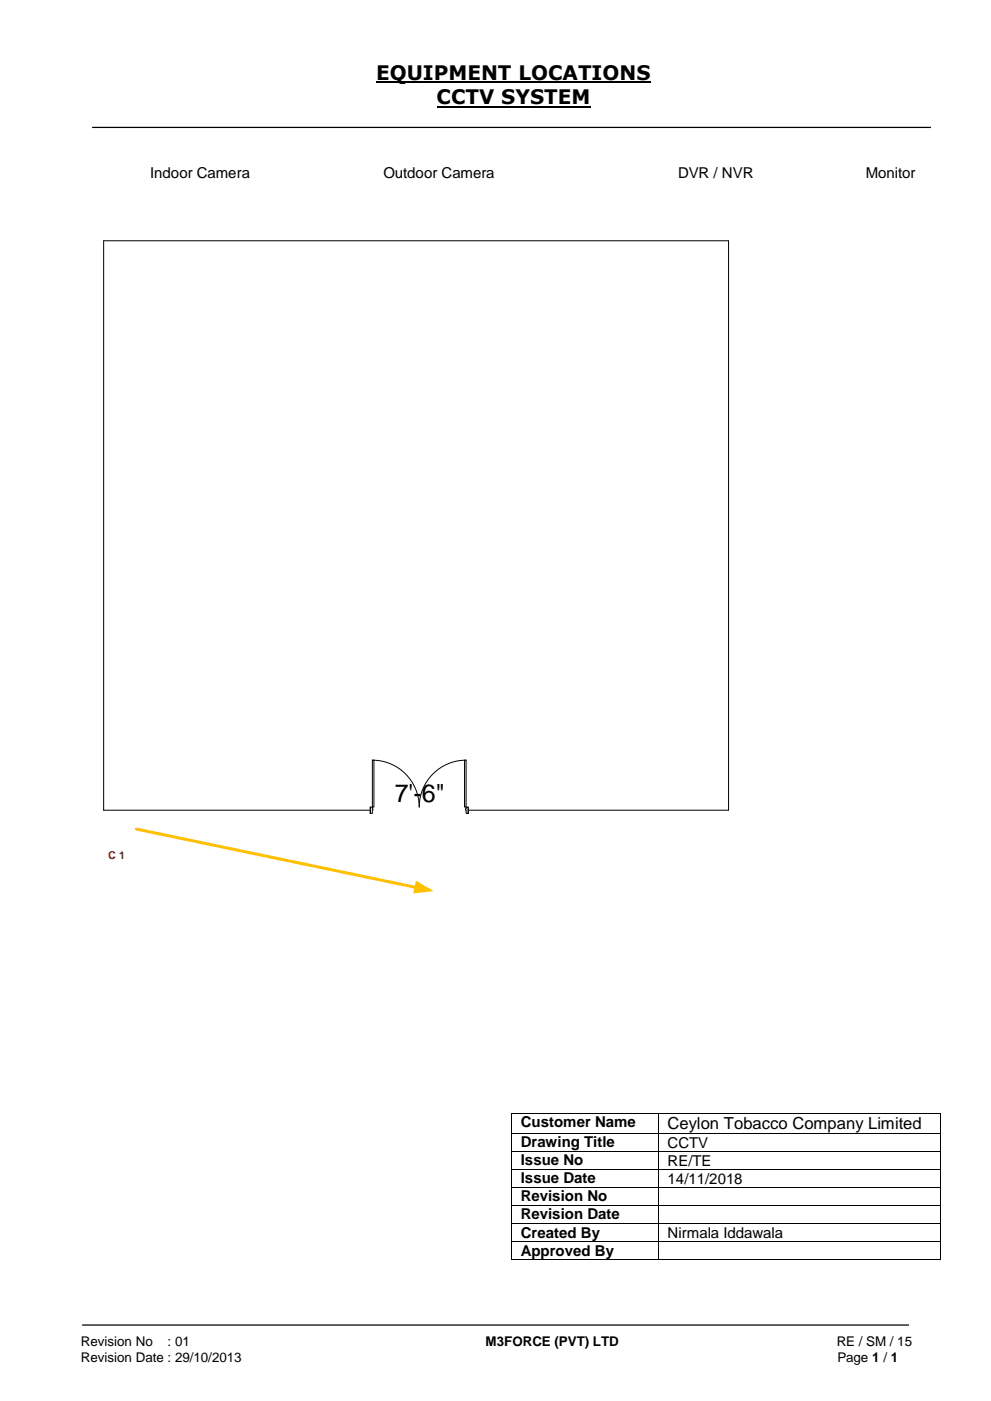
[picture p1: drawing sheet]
<svg xmlns="http://www.w3.org/2000/svg" width="210mm" height="297mm" viewBox="0 0 210 297" stroke-linecap="round" stroke-linejoin="round" font-family="sans-serif">
<path d="M79.7 17.4h58.2M92.6 22.6h32.6" fill="none" stroke="#000" stroke-width=".42"/>
<path d="M19.5 27h177.8M17.4 280.8h175.3" fill="none" stroke="#000" stroke-width=".26"/>
<path d="M22 51v120.7h132.4v-120.7" fill="none" stroke="#000" stroke-width=".21"/>
<path d="M28.9 175.7l59.3 12.4" fill="none" stroke="#ffc000" stroke-width=".64"/>
<path d="M88.2 186.7l3.7 2.2-4.3 .5z" fill="#ffc000"/>
<path d="M78.5 171h20.7v1.4h-20.7z" fill-rule="evenodd" fill="#fff"/>
<path d="M78.5 171h20.7v1.4h-20.7z" fill="none" stroke="#fff" stroke-width=".21"/>
<path d="M98.8 171.1v1.3h.4v-1.3zM78.5 171.1h.4v1.3h-.4z" fill-rule="evenodd" fill="#fff"/>
<path d="M78.9 171.4v-.3h-.4v1.3h.4v-.7M98.8 171.4v-.3h.4v1.3h-.4v-.7" fill="none" stroke="#000" stroke-width=".21"/>
<path d="M98.7 171.4l.1 .3zM78.9 171.4h.1v.3h-.1z" fill-rule="evenodd" fill="#fff"/>
<path d="M78.5 171.1v1.3M78.9 161.1a9.9 9.9 0 0 1 10 10 9.9 9.9 0 0 1 9.9-10M78.9 171.4h.1v.3h-.1M98.8 171.4h-.1l.1 .3M99.2 171.1v1.3" fill="none" stroke="#000" stroke-width=".21"/>
<path d="M78.9 161.1h.4v10h-.4z" fill-rule="evenodd" fill="#fff"/>
<path d="M78.9 161.1h.4v10h-.4z" fill="none" stroke="#000" stroke-width=".21"/>
<path d="M98.5 161.1h.3v10h-.3z" fill-rule="evenodd" fill="#fff"/>
<g fill="none" stroke="#000" stroke-width=".21">
<path d="M22 51h132.4M98.5 161.1h.3v10h-.3zM108.5 236v4.1M108.6 236h30.9M139.6 236v4.1M139.7 236h59.5M199.3 236v4.1M108.5 240.3v3.6M108.5 244.1v3.6M108.5 247.9v3.7M108.5 251.7v3.7M108.5 255.6v3.6"/>
<path d="M108.5 259.4v3.7M108.6 240.2h30.9M108.6 244h30.9M108.6 247.8h30.9M108.6 251.7h30.9M108.6 255.5h30.9M108.6 259.3h30.9M139.6 240.3v3.6M139.6 244.1v3.6M139.6 247.9v3.7M139.6 251.7v3.7M139.6 255.6v3.6"/>
<path d="M139.6 259.4v3.7M139.7 240.2h59.5M139.7 244h59.5M139.7 247.8h59.5M139.7 251.7h59.5M139.7 255.5h59.5M139.7 259.3h59.5M199.3 240.3v3.6M199.3 244.1v3.6M199.3 247.9v3.7M199.3 251.7v3.7M199.3 255.6v3.6"/>
<path d="M199.3 259.4v3.7M108.5 263.2v3.7M108.6 263.1h30.9M108.6 267h30.9M139.6 263.2v3.7M139.7 263.1h59.5M139.7 267h59.5M199.3 263.2v3.7"/>
</g>
<g fill="#000">
<path d="M108.4 235.9h.2v.1h-.2z" fill-rule="evenodd"/>
<path d="M108.4 235.9h.2v.1h-.2z" fill-rule="evenodd"/>
<path d="M139.5 235.9h.2v.1h-.2z" fill-rule="evenodd"/>
<path d="M199.2 235.9h.2v.1h-.2z" fill-rule="evenodd"/>
<path d="M199.2 235.9h.2v.1h-.2z" fill-rule="evenodd"/>
<path d="M108.4 240.1h.2v.2h-.2z" fill-rule="evenodd"/>
<path d="M108.4 243.9h.2v.2h-.2z" fill-rule="evenodd"/>
<path d="M108.4 247.7h.2v.2h-.2z" fill-rule="evenodd"/>
<path d="M108.4 251.6h.2v.1h-.2z" fill-rule="evenodd"/>
<path d="M108.4 255.4h.2v.2h-.2z" fill-rule="evenodd"/>
<path d="M108.4 259.2h.2v.2h-.2z" fill-rule="evenodd"/>
<path d="M139.5 240.1h.2v.2h-.2z" fill-rule="evenodd"/>
<path d="M139.5 243.9h.2v.2h-.2z" fill-rule="evenodd"/>
<path d="M139.5 247.7h.2v.2h-.2z" fill-rule="evenodd"/>
<path d="M139.5 251.6h.2v.1h-.2z" fill-rule="evenodd"/>
<path d="M139.5 255.4h.2v.2h-.2z" fill-rule="evenodd"/>
<path d="M139.5 259.2h.2v.2h-.2z" fill-rule="evenodd"/>
<path d="M199.2 240.1h.2v.2h-.2z" fill-rule="evenodd"/>
<path d="M199.2 243.9h.2v.2h-.2z" fill-rule="evenodd"/>
<path d="M199.2 247.7h.2v.2h-.2z" fill-rule="evenodd"/>
<path d="M199.2 251.6h.2v.1h-.2z" fill-rule="evenodd"/>
<path d="M199.2 255.4h.2v.2h-.2z" fill-rule="evenodd"/>
<path d="M199.2 259.2h.2v.2h-.2z" fill-rule="evenodd"/>
<path d="M108.4 263.1h.2v.1h-.2z" fill-rule="evenodd"/>
<path d="M108.4 266.9h.2v.2h-.2z" fill-rule="evenodd"/>
<path d="M108.4 266.9h.2v.2h-.2z" fill-rule="evenodd"/>
<path d="M139.5 263.1h.2v.1h-.2z" fill-rule="evenodd"/>
<path d="M139.5 266.9h.2v.2h-.2z" fill-rule="evenodd"/>
<path d="M199.2 263.1h.2v.1h-.2z" fill-rule="evenodd"/>
<path d="M199.2 266.9h.2v.2h-.2z" fill-rule="evenodd"/>
<path d="M199.2 266.9h.2v.2h-.2z" fill-rule="evenodd"/>
</g>
<text font-size="5.3" x="83.7" y="169.9">7'-6&quot;</text>
<g font-size="4.2">
<text x="79.7" y="16.9">EQUIPMENT LOCATIONS</text>
<text x="92.6" y="22.1">CCTV SYSTEM</text>
</g>
<text font-size="3.5" x="141.5" y="239.3">Ceylon Tobacco Company Limited</text>
<g font-size="3.2">
<text x="31.8" y="37.7">Indoor Camera</text>
<text x="81.3" y="37.7">Outdoor Camera</text>
<text x="143.7" y="37.7">DVR / NVR</text>
<text x="183.6" y="37.7">Monitor</text>
<text x="110.4" y="238.9">Customer Name</text>
<text x="110.4" y="243.2">Drawing Title</text>
<text x="141.5" y="243.2">CCTV</text>
<text x="110.4" y="247">Issue No</text>
<text x="110.4" y="250.8">Issue Date</text>
<text x="141.5" y="247.1">RE/TE</text>
<text x="141.5" y="250.9">14/11/2018</text>
<text x="110.4" y="254.6">Revision No</text>
<text x="110.4" y="258.4">Revision Date</text>
<text x="110.4" y="262.3">Created By</text>
<text x="141.5" y="262.4">Nirmala Iddawala</text>
<text x="110.4" y="266.1">Approved By</text>
</g>
<g font-size="2.8">
<text x="17.1" y="285.4">Revision No</text>
<text x="35.5" y="285.4">: 01</text>
<text x="102.9" y="285.4">M3FORCE (PVT) LTD</text>
<text x="177.4" y="285.4">RE / SM / 15</text>
<text x="17.1" y="288.6">Revision Date : 29/10/2013</text>
<text x="177.5" y="288.6">Page 1 / 1</text>
</g>
<text font-size="2.3" fill="#c00000" x="22.9" y="182.1">C 1</text>
</svg>
